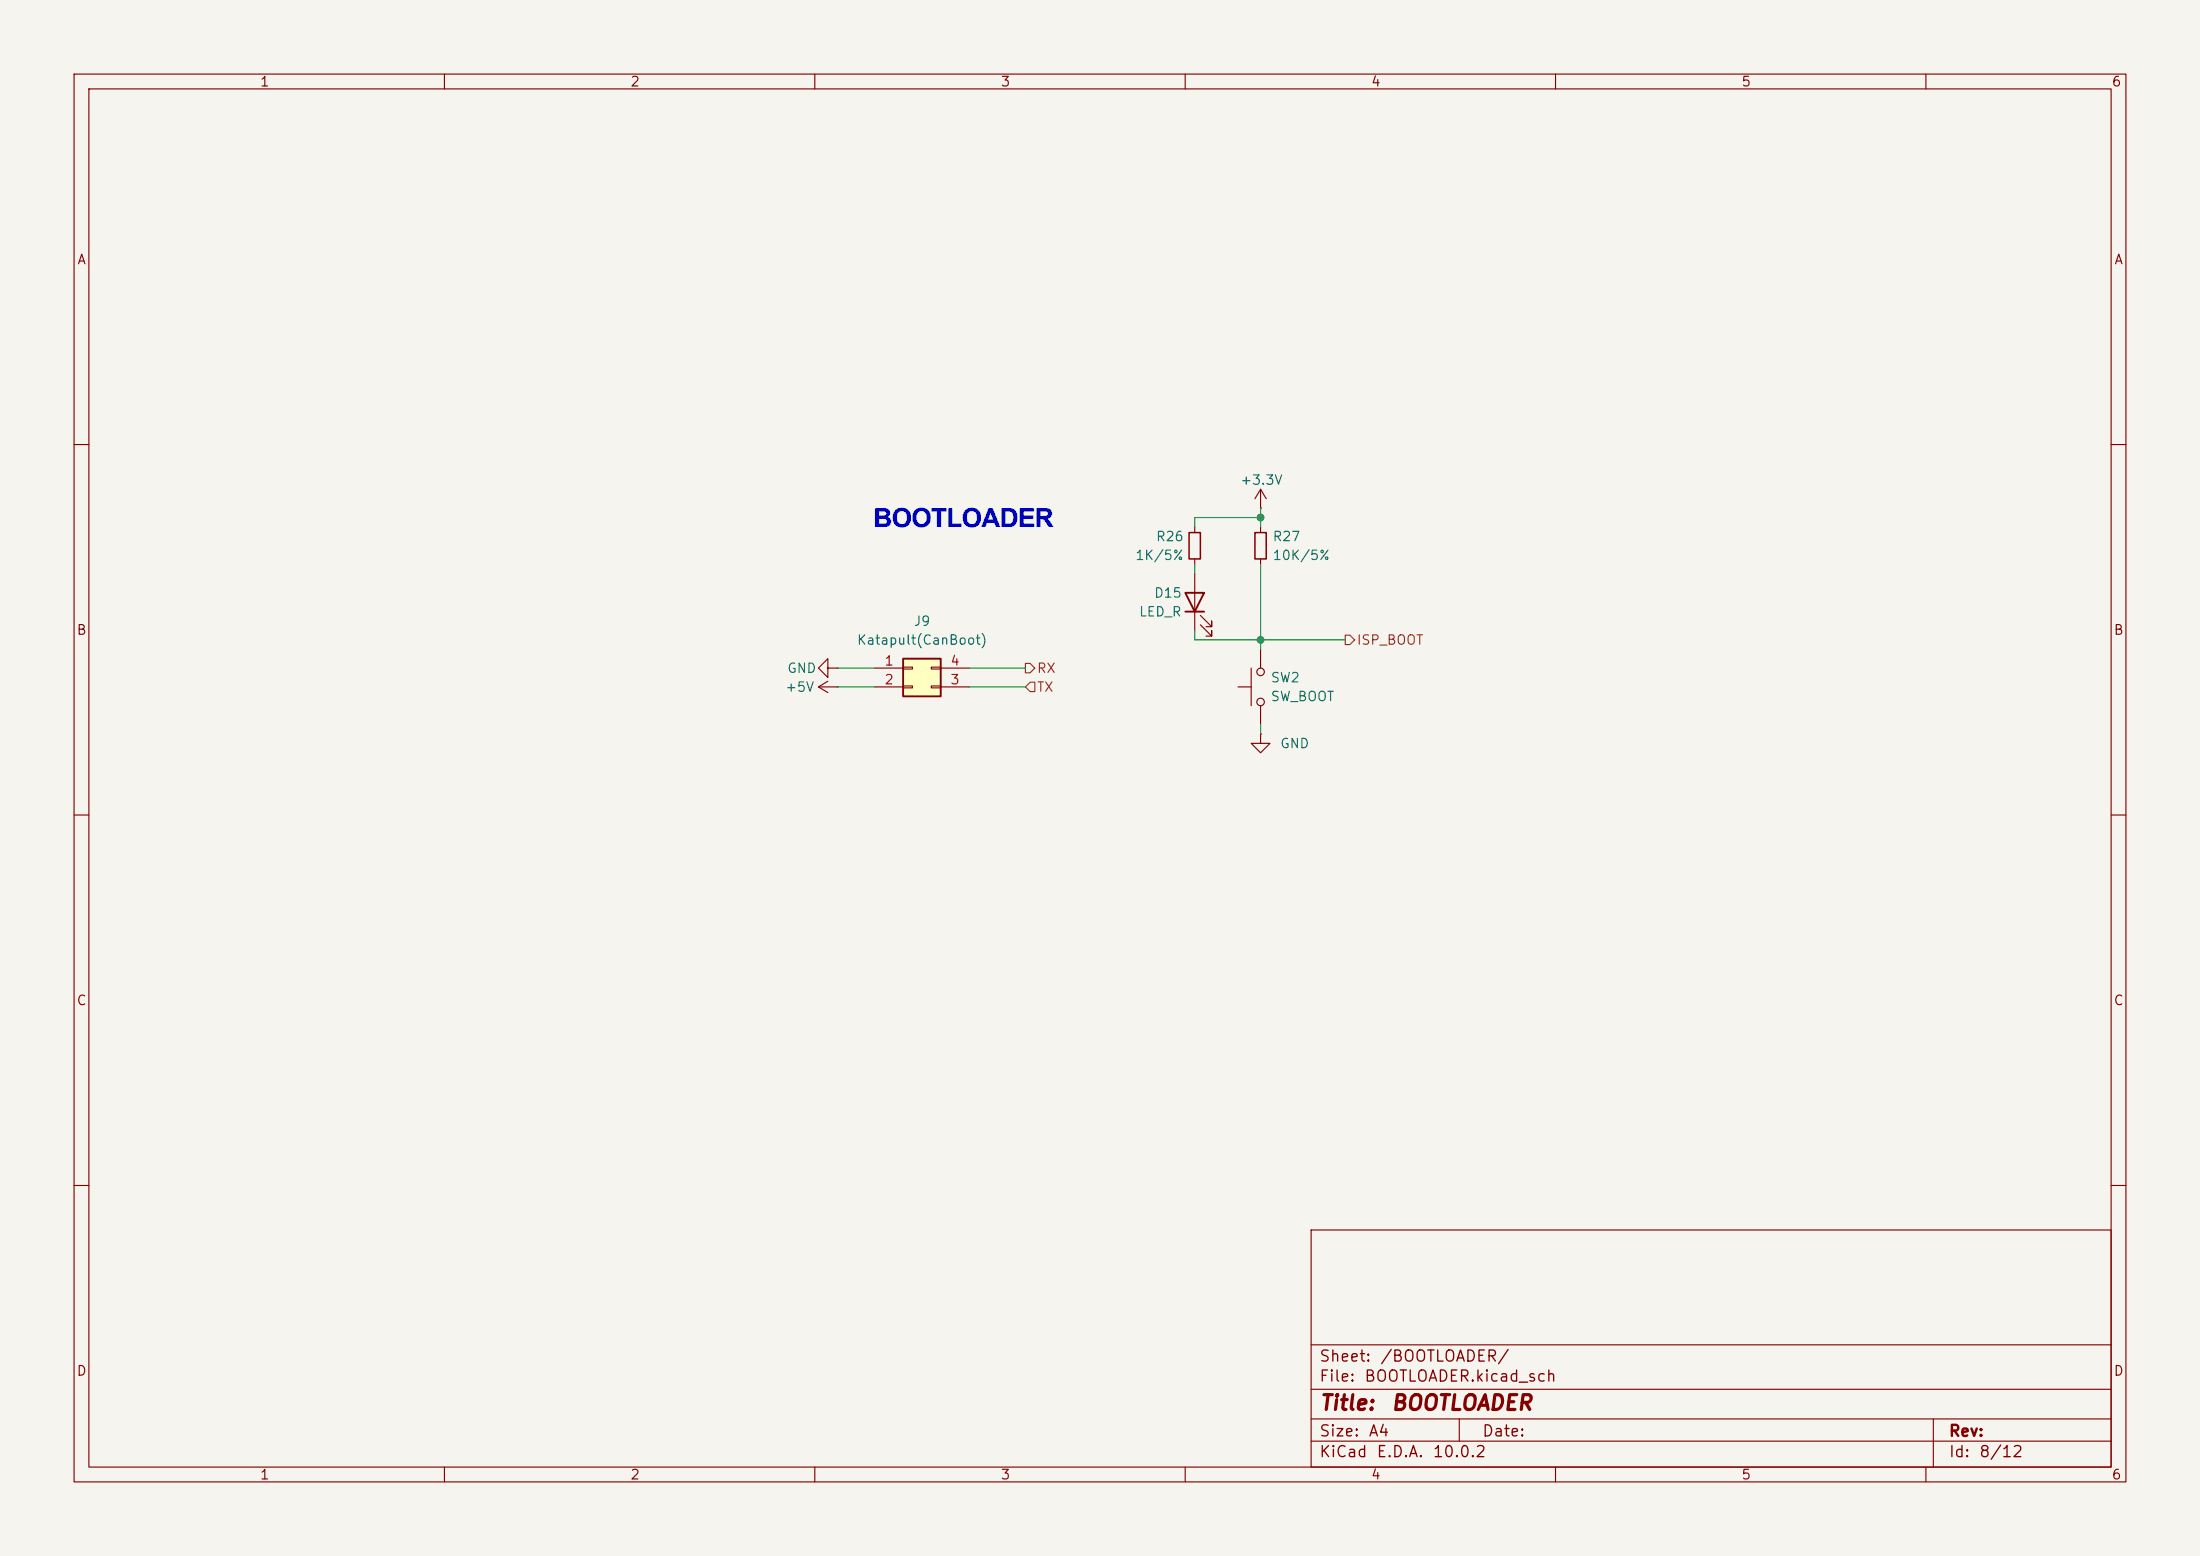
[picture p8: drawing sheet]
<svg xmlns="http://www.w3.org/2000/svg" width="297mm" height="210mm" viewBox="0 0 297 210" stroke-linecap="round" stroke-linejoin="round" font-family="sans-serif">
<path d="M0 0h297v210h-297z" fill="#f5f4ef" stroke="#f5f4ef" stroke-width=".14"/>
<g fill="none" stroke="#840000" stroke-width=".15">
<path d="M10 10h277v190h-277zM12 12h273v186h-273zM60 10v2M110 10v2M160 10v2M210 10v2M260 10v2M10 60h2M161.3 71.1v.8M161.3 75.4v.8M161.3 77.5v7.6M170.2 68.6h.1"/>
<path d="M170.2 66l.7 1.3M170.2 66l-.8 1.3M170.2 66v2.6M170.2 71.1v.8M170.2 75.4v.8M285 60h2M162.1 84.3l1.5 1.6v-.8v.8h-.8M162.1 83.1l1.5 1.5v-.8v.8h-.8M167.1 92.7h1.8M168.9 90.2v5.1M170.2 99.1v1.2h-1.3l1.3 1.3 1.2-1.3h-1.2M170.2 99.1h.1"/>
<path d="M170.2 87.6v2.6M170.2 95.3v2.5M10 110h2M285 110h2M10 160h2M177 166h108v32h-108zM285 160h2M60 198v2M110 198v2M160 198v2M177 194.5h108M177 191.5h108"/>
<path d="M177 187.5h108M177 181.5h108M197 191.5v3M210 198v2M260 198v2M261 191.5v6.5"/>
<circle cx="170.2" cy="90.7" r=".51"/>
<circle cx="170.2" cy="94.7" r=".51"/>
</g>
<path d="M160 80h2.6l-1.3 2.6zM160 82.6h2.6" fill="none" stroke="#840000" stroke-width=".25"/>
<path d="M160.5 71.9h1.6v3.5h-1.6zM169.4 71.9h1.5v3.5h-1.5z" fill="none" stroke="#840000" stroke-width=".2"/>
<path d="M121.9 88.9h5.1v5.1h-5.1z" fill="#ffffc2"/>
<path d="M121.9 88.9h5.1v5.1h-5.1z" fill="none" stroke="#840000" stroke-width=".25"/>
<g fill="none" stroke="#840000" stroke-width=".15">
<path d="M110.5 92.7h2.5M110.5 92.7l1.3 .8M111.8 90.2v-1.3l-1.3 1.3 1.3 1.2v-1.2h1.2M111.8 91.9l-1.3 .8M113 90.2h.1M113 92.7h.1M118.1 90.2h3.8M118.1 92.7h3.8M121.9 90h1.3v.3h-1.3zM121.9 92.6h1.3v.2h-1.3zM125.7 90h1.3v.3h-1.3zM125.7 92.6h1.3v.2h-1.3z"/>
<path d="M127 90.2h3.8M127 92.7h3.8"/>
</g>
<path d="M138.4 89.5h.7l.6 .7-.6 .6h-.7zM139.1 92.1h.6v1.2h-.6l-.7-.6zM181.6 85.7h.6l.7 .7-.7 .6h-.6z" fill="none" stroke="#725600" stroke-width=".15"/>
<path d="M161.3 76.2v1.3M170.2 68.6v2.5M170.2 76.2v11.4M170.2 69.9h-8.9v1.2M113 92.7h5.1M113 90.2h5.1M130.8 92.7h7.6M130.8 90.2h7.6M161.3 85.1v1.3h20.3M170.2 97.8v1.3" fill="none" stroke="#009600" stroke-width=".15"/>
<g fill="#009600" stroke="#009600" stroke-width=".14">
<circle cx="170.2" cy="69.9" r=".46"/>
<circle cx="170.2" cy="86.4" r=".46"/>
</g>
<text font-size="3.5" fill="#0000c2" x="117.9" y="71.2">BOOTLOADER</text>
<g font-size="2" fill="#840000">
<text x="178" y="190.8">Title:</text>
<text x="187.7" y="190.8">BOOTLOADER</text>
</g>
<g font-size="1.5" fill="#840000">
<text x="178" y="184.2">Sheet:</text>
<text x="186.2" y="184.2">/BOOTLOADER/</text>
<text x="178" y="186.9">File:</text>
<text x="184.1" y="186.9">BOOTLOADER.kicad_sch</text>
<text x="178" y="197.1">KiCad</text>
<text x="178" y="194.3">Size:</text>
<text x="184.7" y="194.3">A4</text>
<text x="185.7" y="197.1">E.D.A.</text>
<text x="193.3" y="197.1">10.0.2</text>
<text x="200" y="194.3">Date:</text>
<text x="263" y="194.3">Rev:</text>
<text x="263" y="197.1">Id:</text>
<text x="267.1" y="197.1">8/12</text>
</g>
<g font-size="1.3" fill="#840000">
<text x="35" y="12">1</text>
<text x="85" y="12">2</text>
<text x="135" y="12">3</text>
<text x="185" y="12">4</text>
<text x="235" y="12">5</text>
<text x="285" y="12">6</text>
<text x="10.3" y="36">A</text>
<text x="285.3" y="36">A</text>
<text x="10.3" y="86">B</text>
<text x="285.3" y="86">B</text>
<text x="10.3" y="136">C</text>
<text x="285.3" y="136">C</text>
<text x="10.3" y="186">D</text>
<text x="285.3" y="186">D</text>
<text x="35" y="200">1</text>
<text x="85" y="200">2</text>
<text x="135" y="200">3</text>
<text x="185" y="200">4</text>
<text x="235" y="200">5</text>
<text x="285" y="200">6</text>
</g>
<g font-size="1.3" fill="#006464">
<text x="167.3" y="65.7">+3.3V</text>
<text x="153.2" y="75.9">1K/5%</text>
<text x="156" y="73.4">R26</text>
<text x="171.7" y="73.4">R27</text>
<text x="171.7" y="75.9">10K/5%</text>
<text x="153.7" y="83.5">LED_R</text>
<text x="155.7" y="81">D15</text>
<text x="115.6" y="87.3">Katapult(CanBoot)</text>
<text x="123.3" y="84.8">J9</text>
<text x="105.9" y="93.7">+5V</text>
<text x="106.2" y="91.1">GND</text>
<text x="171.5" y="95">SW_BOOT</text>
<text x="171.5" y="92.4">SW2</text>
<text x="172.7" y="101.3">GND</text>
</g>
<g font-size="1.3" fill="#725600">
<text x="183.1" y="87.3">ISP_BOOT</text>
<text x="139.9" y="91.1">RX</text>
<text x="139.9" y="93.7">TX</text>
</g>
<g font-size="1.3" fill="#a90000">
<text x="119.3" y="90.1">1</text>
<text x="119.3" y="92.7">2</text>
<text x="128.2" y="92.7">3</text>
<text x="128.2" y="90.1">4</text>
</g>
</svg>
